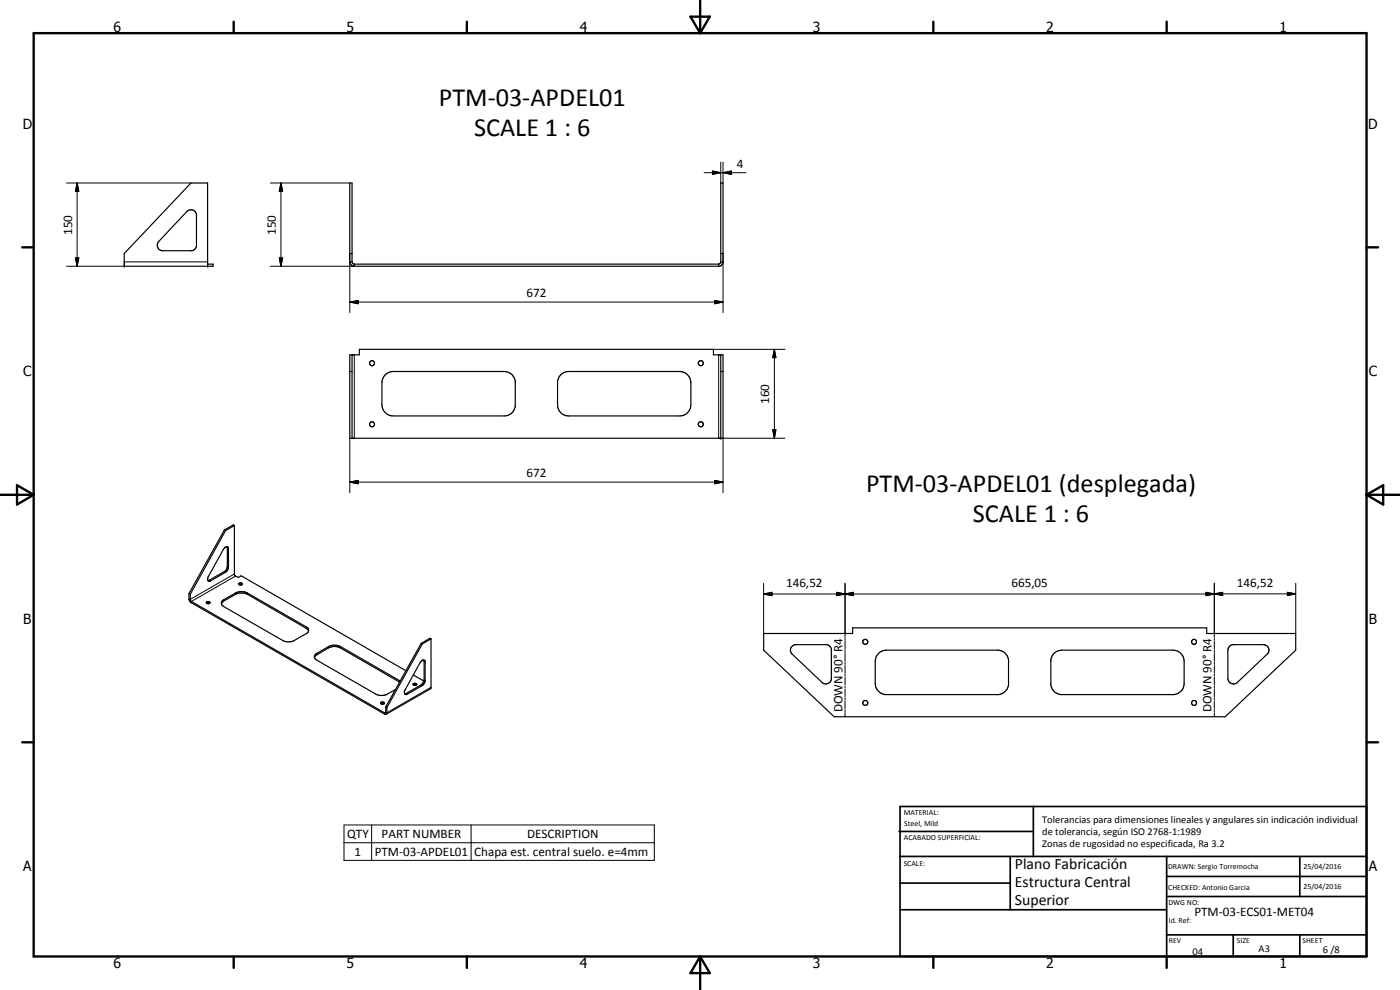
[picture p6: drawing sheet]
<svg xmlns="http://www.w3.org/2000/svg" width="420mm" height="297mm" viewBox="0 0 420 297" stroke-linecap="round" stroke-linejoin="round" font-family="sans-serif">
<g fill="none" stroke="#000" stroke-width=".35">
<path d="M105 54.9h.7v23.7l.4 .6h109.6l.6-.5v-23.8h.7l-.1 23.9-.3 .7-.7 .4h-109.8l-.7-.4-.4-.9zM56.1 63.5a1.68 1.68 0 0 1 1.7-.5 1.68 1.68 0 0 1 1.2 1.3v9.5l-.4 .8-1 .6h-9.1a1.68 1.68 0 0 1-.8-2.8zM62.3 79.2h1.7v.7h-26.7v-3.8l20-21.2h5v25M105 76.1h.7M216.3 76.1h.7M105 106.5h2.9v-1.7h106.2v1.7h2.9v25h-112zM105 111.5h.7M105.7 106.5v25M115.6 112.4l1.1-.7 1.3-.2h33.3a3.3 3.3 0 0 1 3.3 2.8v7.6a3.3 3.3 0 0 1-3.3 2.9h-33.3a3.4 3.4 0 0 1-3.4-3.3l.1-7.2 .2-.8zM168.3 112.4l1.1-.7 1.2-.2h33.4a3.4 3.4 0 0 1 3.3 3.3v6.7a3.4 3.4 0 0 1-3.3 3.3h-33.4a3.4 3.4 0 0 1-3.3-2.9v-7.6l.5-1.1zM216.3 106.5v25M216.3 111.5h.7"/>
<path d="M67.3 159l.4 .2M67.3 159l-10.6 19.1M67.7 159.2l-10.6 19.1M70.3 157.7l-2.6 1.5M70.3 157.7l-.3-.2-2.7 1.5M70.3 157.7v14.6l.3 .5 .9 .5 .9-.5 49.4 28.5M56.7 178.1l.4 .2M56.7 178.1v1.7l.6 1 58.4 33.6 .4-.4v-1.7M57.1 178.3v1.7l.3 .5 58.1 33.4 .3-.2v-1.6M68.1 164l-.6 .3-.5 .5-4.6 8.3v1.1M68.1 164l.3 .1 .2 .6v5.5l-.3 .8-.6 .7-4.5 2.6-.4 .1-.4-.2M68.1 164l.1 6-.2 .8-.7 .7-4.9 2.7"/>
<path d="M71.7 175.4a.49 .49 0 0 1 .5-.5 .49 .49 0 0 1 .5 .5h-.1M71.7 175.4l.4 .2 .5-.2M71.7 175.4h.9M62 180.7l.2-.2 .8 .2a.51 .51 0 0 1-.5 .5 .51 .51 0 0 1-.5-.5zM62 181h.9M66.5 181.1l.6-.8 3.8-2.1a4.1 4.1 0 0 1 3.3 .1l17.7 10.2 .7 .8M66.7 180.3l4-2.4a4 4 0 0 1 3.5 0l17.7 10.2a1.07 1.07 0 0 1 .7 1 1.07 1.07 0 0 1-.7 1l-3.8 2.2-.9 .3-2.1-.3-18-10.3a1.11 1.11 0 0 1-.4-1.7zM94.4 197.3l.3-.6 3.9-2.3a3.8 3.8 0 0 1 3.5 0l17.8 10.2M126.4 193l-10.6 19.1M126.4 193l.3 .2M126.6 198.2l.6-.2 .4 .5-.1 6.3-.8 .9-4.5 2.6a.75 .75 0 0 1-.9-.4 .75 .75 0 0 1 .3-1zM126.7 193.2l-10.6 19.1"/>
<path d="M127.2 198v6.4M129.4 191.7l-.1 14.8-13.4 7.8M129.4 191.7l-2.7 1.5M129.4 191.7l-.4-.2-2.6 1.5M229.2 190.1h26.7v-1.7h106.3v1.7h26.7v5l-21.2 20h-117.4l-21.1-20zM237.6 194.1l1-.7h9.5l.8 .4 .6 1v9a1.71 1.71 0 0 1-2.8 1l-9-8.5a1.65 1.65 0 0 1-.1-2.2zM263.7 196l1-.7 1.3-.2h33.4a3.3 3.3 0 0 1 3.3 2.9v7.5a3.5 3.5 0 0 1-2.9 2.9h-34.2a3.5 3.5 0 0 1-2.9-3.3v-7.1l.2-.9zM316.3 196l1.1-.7 1.3-.2h33.3a3.4 3.4 0 0 1 3.4 3.3v6.7a3.5 3.5 0 0 1-2.9 3.3h-34.2a3.4 3.4 0 0 1-2.9-2.9v-7.5l.4-1.3zM368.9 194l1-.6h9.6a1.65 1.65 0 0 1 1.3 1.2 1.65 1.65 0 0 1-.5 1.7l-9 8.5a1.7 1.7 0 0 1-1.8 .3 1.7 1.7 0 0 1-1-1.6v-8.4zM114.3 210.8a.5 .5 0 0 1 .6-.2 .5 .5 0 0 1 .3 .6h-.8zM114.4 211.2h.8M115.8 212.1l.3 .2"/>
<path d="M120.1 204.3l-18-10.3a3.9 3.9 0 0 0-3.5 0l-3.5 2a1.08 1.08 0 0 0-.8 1.1 1.08 1.08 0 0 0 .8 1l17.9 10.3a3.7 3.7 0 0 0 3.3-.2l2.4-1.3M124 205.2a.66 .66 0 0 1 1.1 .2l-.3 .3h-.5zM124 202.5l3.2 1.8M124.1 205.5h.9M127.2 204.4l-.8 1.1-5 2.7"/>
<circle cx="111.7" cy="109" r=".75"/>
<circle cx="210.3" cy="109" r=".76"/>
<circle cx="111.7" cy="127.3" r=".76"/>
<circle cx="210.3" cy="127.3" r=".76"/>
<circle cx="259.7" cy="192.6" r=".76"/>
<circle cx="358.3" cy="192.6" r=".75"/>
<circle cx="259.7" cy="210.9" r=".75"/>
<circle cx="358.4" cy="210.9" r=".75"/>
</g>
<g fill="none" stroke="#000" stroke-width=".3">
<path d="M20 54.9h37.3M23.1 54.9l.6 2.5h-1.1zM23.1 54.9v25M81.1 54.9h23.9M84.3 54.9l.5 2.5h-1zM84.3 54.9v25M211.3 51.8h12.6M213.8 51.3l2.5 .5-2.5 .5zM216.3 48.6v6.3M217 51.8l2.5-.5v1zM217 48.6v6.3M20 79.9h17.3"/>
<path d="M22.6 77.4h1.1l-.6 2.5zM37.3 78.6h25M83.8 77.4h1l-.5 2.5zM105 78.6h.7M105 76.1v17.7M106.3 79.2v.7h-25.2M215.7 79.2v.7M216.3 78.6h.7M217 76.1v17.7M105 90.6l2.5-.4v.9zM105 90.6h112M214.5 90.2l2.5 .4-2.5 .5z"/>
<path d="M106.3 106.5v25M214.1 104.8h21.5M215.7 106.5v25h19.9M232.4 104.8l.5 2.5h-1zM232.4 104.8v26.7M105 131.5v16.3M217 131.5v16.3M231.9 128.9h1l-.5 2.6zM105 144.7l2.5-.6v1.1zM105 144.7h112M214.5 144.1l2.5 .6-2.5 .5zM62.8 174.1l.4 .2"/>
<path d="M67.1 180v.3M67.3 171.5l.4 .2M68.2 164.5l.4 .2M68.2 170l.4 .2M70.3 172.2l-13.2 7.6-.4-.2M70.7 177.9v.4M70.7 172.8l-13.3 7.7v.3M74.2 177.9v.4M229.2 178.2l2.5-.5v1zM229.2 175v15.1M251.1 177.7l2.5 .5-2.5 .5zM251.1 177.7l5 1v-1l-5 1z"/>
<path d="M253.6 178.2l2.5-.5v1zM253.6 175v16.3M361.9 177.7l2.5 .5-2.5 .5zM361.9 177.7l5 1v-1l-5 1zM364.4 178.2l2.5-.5v1zM364.4 175v16.3M386.4 177.7l2.5 .5-2.5 .5zM388.9 178.2h-159.7M388.9 175v15.1M91.9 188.1v.4M95.1 196v.5M98.6 194v.4"/>
<path d="M102.1 194v.4M127.3 198.5l.3 .2M253.6 191.6v.6M253.6 192.4v2.4M253.6 195.1v.6M253.6 196v2.4M253.6 198.7v.6M253.6 199.6v2.4M364.4 191.6v.6M364.4 192.4v2.4M364.4 195.1v.6M364.4 196v2.4"/>
<path d="M364.4 198.7v.6M364.4 199.6v2.4M119.8 204.2v.4M121.9 208.1l.3 .2M126.4 205.5l.3 .2M127.3 204l.3 .2M129.4 206.2l-13.3 7.7-.3-.2-.4 .2v.3M253.6 202.3v.6M253.6 203.2v2.3M253.6 205.9v.5M253.6 206.8v2.3M253.6 209.4v.6"/>
<path d="M253.6 210.3v2.4M253.6 213v.6M253.6 213.9v1.2M364.4 202.3v.6M364.4 203.2v2.3M364.4 205.9v.5M364.4 206.8v2.3M364.4 209.4v.6M364.4 210.3v2.4M364.4 213v.6M364.4 213.9v1.2M103.2 247.5h93.2v10.6h-93.2z"/>
<path d="M103.2 252.9h93.2M111.5 247.5v10.6M141.4 247.5v10.6"/>
</g>
<g fill="#000">
<circle cx="37.3" cy="79.9" r=".18"/>
<circle cx="62.3" cy="79.9" r=".18"/>
<circle cx="216.3" cy="106.5" r=".18"/>
<circle cx="216.3" cy="131.5" r=".18"/>
</g>
<g fill="none" stroke="#000" stroke-width=".71">
<path d="M10.1 9.9h400v277.1h-400zM70.1 6.5v3.4M140.1 6.5v3.4M207.2 5h5.8l-2.9 4.9zM210.1 0v9.9M280.1 6.5v3.4M350.1 6.5v3.4M6.7 74.2h3.4M410.1 74.2h3.5M.1 148.5h10M5.1 145.6l5 2.9-5 2.9zM410.1 148.5h10"/>
<path d="M410.1 148.5l5-2.9v5.8zM6.7 222.7h3.4M410.1 222.7h3.5M70.1 287v3.4M140.1 287v3.4M210.1 287v10M210.1 287l2.9 5h-5.8zM280.1 287v3.4M350.1 287v3.4"/>
</g>
<g fill="none" stroke="#000" stroke-width=".51">
<path d="M269.8 249.5h40.3M270.1 242h140v45h-140zM270.1 257h140M303.2 257v16M310.1 242v15M350.1 257v30M390.1 257v12M270.1 265h33.1M270.1 273h80M350.1 269h60M350.1 263h60M350.1 280.5h60"/>
<path d="M370.1 280.5v6.5M390.1 280.5v6.5"/>
</g>
<g fill="#000">
<path d="M23.1 54.9l.6 2.5h-1.1zM84.3 54.9l.5 2.5h-1zM213.8 51.3l2.5 .5-2.5 .5zM217 51.8l2.5-.5v1zM22.6 77.4h1.1l-.6 2.5zM83.8 77.4h1l-.5 2.5zM105 90.6l2.5-.4v.9zM214.5 90.2l2.5 .4-2.5 .5zM232.4 104.8l.5 2.5h-1zM231.9 128.9h1l-.5 2.6zM105 144.7l2.5-.6v1.1zM214.5 144.1l2.5 .6-2.5 .5z"/>
<path d="M229.2 178.2l2.5-.5v1zM251.1 177.7l2.5 .5-2.5 .5zM253.6 178.2l2.5-.5v1zM361.9 177.7l2.5 .5-2.5 .5zM364.4 178.2l2.5-.5v1zM386.4 177.7l2.5 .5-2.5 .5z"/>
</g>
<g font-size="7.9">
<text x="131.7" y="31.9">PTM-03-APDEL01</text>
<text x="142.3" y="40.9">SCALE 1 : 6</text>
<text x="259.9" y="147.6">PTM-03-APDEL01 (desplegada)</text>
<text x="292" y="156.5">SCALE 1 : 6</text>
</g>
<g font-size="4.7">
<text x="304.6" y="260.8">Plano Fabricación</text>
<text x="304.6" y="266.2">Estructura Central</text>
<text x="304.6" y="271.6">Superior</text>
</g>
<g font-size="4.2">
<text x="34" y="9.6">6</text>
<text x="104" y="9.6">5</text>
<text x="174" y="9.6">4</text>
<text x="244" y="9.6">3</text>
<text x="314" y="9.6">2</text>
<text x="384" y="9.6">1</text>
<text x="6.8" y="38.7">D</text>
<text x="410.6" y="38.7">D</text>
<text x="7" y="112.9">C</text>
<text x="410.8" y="112.9">C</text>
<text x="7" y="187.1">B</text>
<text x="410.8" y="187.1">B</text>
<text x="7" y="261.4">A</text>
<text x="410.8" y="261.4">A</text>
<text x="34" y="290.4">6</text>
<text x="104" y="290.4">5</text>
<text x="174" y="290.4">4</text>
<text x="244" y="290.4">3</text>
<text x="314" y="290.4">2</text>
<text x="384" y="290.4">1</text>
</g>
<g font-size="3.9">
<text x="221.1" y="50.3">4</text>
<text x="21.6" y="70.4" transform="rotate(-90 21.6 70.4)">150</text>
<text x="82.8" y="70.4" transform="rotate(-90 82.8 70.4)">150</text>
<text x="158" y="89.1">672</text>
<text x="230.8" y="121.2" transform="rotate(-90 230.8 121.2)">160</text>
<text x="158" y="143.1">672</text>
<text x="235.9" y="176.1">146,52</text>
<text x="303.5" y="176.1">665,05</text>
<text x="371.2" y="176.1">146,52</text>
<text x="252.8" y="213.7" transform="rotate(-90 252.8 213.7)">DOWN 90° R4</text>
<text x="363.6" y="213.7" transform="rotate(-90 363.6 213.7)">DOWN 90° R4</text>
<text x="104.2" y="251.5">QTY</text>
<text x="114.5" y="251.5">PART NUMBER</text>
<text x="158.2" y="251.5">DESCRIPTION</text>
<text x="106.4" y="256.8">1</text>
<text x="112.5" y="256.8">PTM-03-APDEL01</text>
<text x="142.3" y="256.8">Chapa est. central suelo. e=4mm</text>
<text x="358.5" y="275">PTM-03-ECS01-MET04</text>
</g>
<g font-size="3.1">
<text x="312.7" y="246.8">Tolerancias para dimensiones lineales y angulares sin indicación individual</text>
<text x="312.7" y="250.4">de tolerancia, según ISO 2768-1:1989</text>
<text x="312.7" y="254">Zonas de rugosidad no especificada, Ra 3.2</text>
<text x="357.9" y="286.4">04</text>
<text x="377.7" y="285.6">A3</text>
<text x="397" y="285.9">6 /8</text>
</g>
<g font-size="2.4">
<text x="271.2" y="244.4">MATERIAL:</text>
<text x="271.3" y="252">ACABADO SUPERFICIAL:</text>
<text x="271.4" y="247.9">Steel, Mild</text>
<text x="271.2" y="259.7">SCALE:</text>
<text x="350.6" y="260.8">DRAWN: Sergio Torremocha</text>
<text x="391.2" y="260.6">25/04/2016</text>
<text x="350.6" y="267">CHECKED: Antonio Garcia</text>
<text x="391.2" y="266.7">25/04/2016</text>
<text x="350.6" y="271.4">DWG NO:</text>
<text x="350.8" y="276.9">Id. Ref:</text>
<text x="350.8" y="282.8">REV</text>
<text x="371.2" y="282.9">SIZE</text>
<text x="390.9" y="282.9">SHEET</text>
</g>
</svg>
